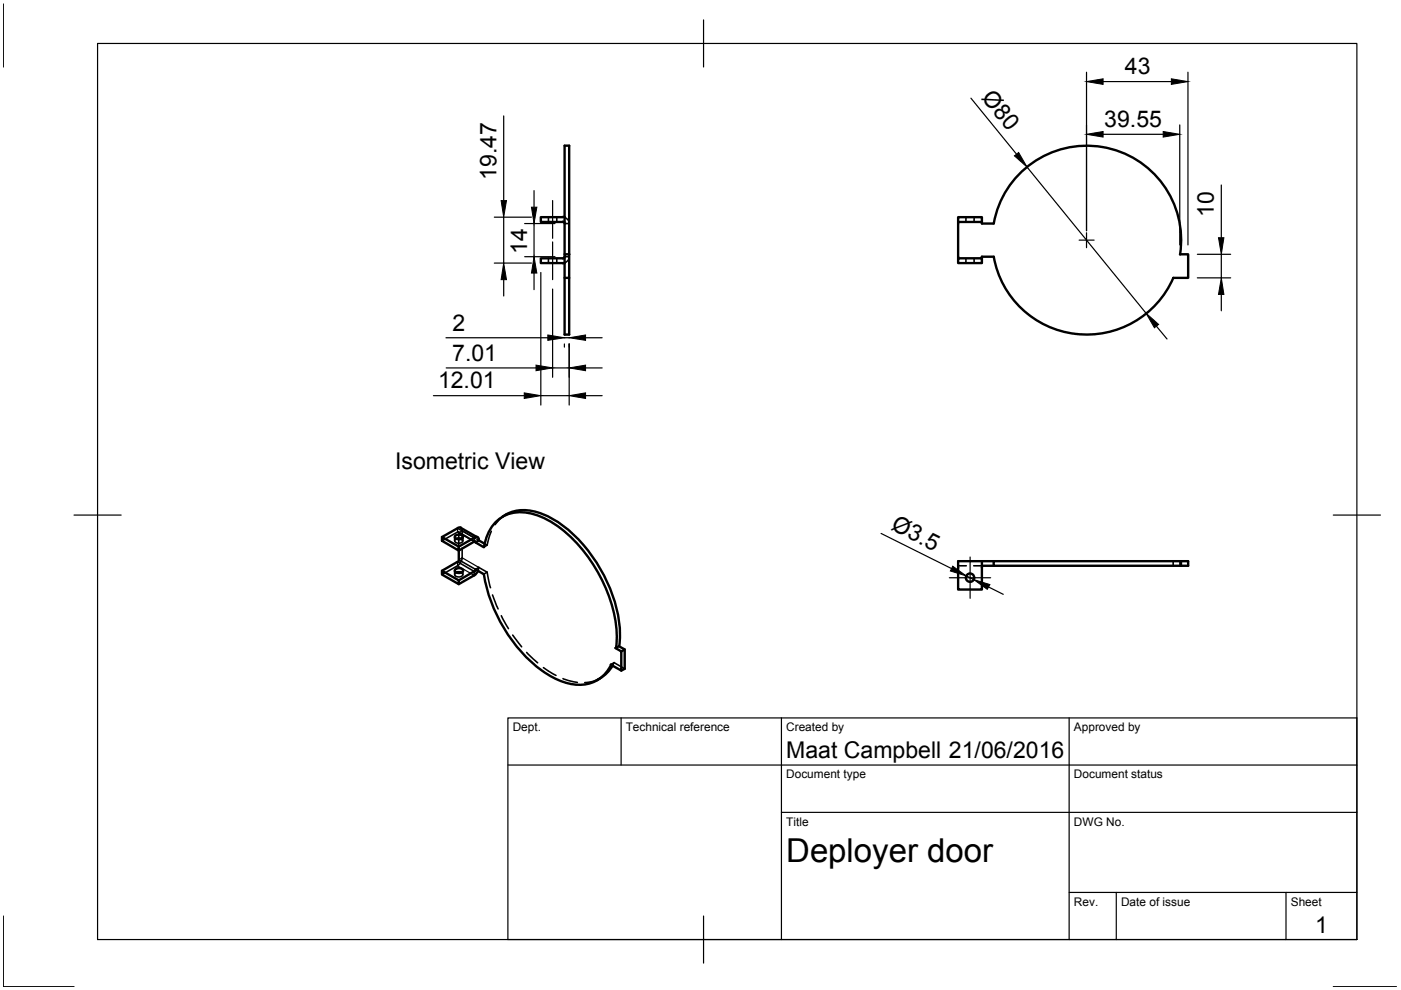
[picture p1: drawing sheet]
<svg xmlns="http://www.w3.org/2000/svg" width="297mm" height="210mm" viewBox="0 0 297 210" stroke-linecap="round" stroke-linejoin="round" font-family="sans-serif">
<!-- layer: MD_Visible -->
<g fill="none" stroke="#000" stroke-width=".51">
<path d="M119.3 54.8h-4.6v1h4.6M119.3 46h-4.6v1.1h4.6M119.3 47l.4 .2v.2M119.3 46h.5M119.7 53.9v-23h1v23M119.7 53.9h1v17h-1zM119.7 58.9h1M119.7 55.8h-.4M119.7 54.4l-.1 .3-.3 .1M203.1 47.1h5.1v.3h2.5a20 20 0 0 1 23-16.2 20 20 0 0 1 16.5 22.7M203.1 47.1v7.7M203.1 47.1v-1.1h5.1v1.1"/>
<path d="M208.2 54.8v1h-5.1v-1h5.1v-.4h2.5a20 20 0 0 0 17.4 16.4 20 20 0 0 0 20.7-11.9M250.2 53.9h1.7v5h-3.2M93.7 113.9l3.6 2v.8l-3.6-2zM96.5 113.7l.8-.3a.61 .61 0 0 1 .8 .6l-.8 .3a.61 .61 0 0 1-.8-.6zM96.8 114.2h1M97 119.1l-3.3 1.9M97 112l-3.3 1.9M97.3 114.2v.2M97.3 118.7l-.2 .5M97.7 111.9l3.5 2M97.7 111.9l-.7 .1M100.5 114.7l.3 .2"/>
<path d="M100.5 114.8l-3.2 1.9v2M100.5 114l-3.2 1.9M100.5 113.9a.6 .6 0 0 1 .7 0 .6 .6 0 0 1 .3 .6M102.6 116a8 8 0 0 1 6.9-7.4 15 15 0 0 1 10.7 4.5 32.2 32.2 0 0 1 10.6 21.3l-.2 3M102.7 115.3l-1.2-.7-.7 .4 1.8 1M107.2 109.1l-.7 .4M107.2 109.1a9.5 9.5 0 0 1 9.1 .4 30 30 0 0 1 13.3 16 23.7 23.7 0 0 1 1.7 11.5M208.2 119v6h-5.1v-6h7.6M208.2 120h2.5M250.4 119h-39.7v1h39.7M250.4 119h1.5v1h-1.5M250.4 119v1"/>
<path d="M93.7 121l3.6 2v.9l-3.6-2.1zM96.5 120.8l.8-.3a.67 .67 0 0 1 .8 .7l-.8 .3a.67 .67 0 0 1-.8-.7zM96.8 121.4h1M100.5 121.1l-3.2 1.9M100.8 120.7l1.8 1M100.9 120.7l-.3 .5M101.4 121l-.8 1-3.3 1.9M102.6 121.7a32.1 32.1 0 0 0 13.6 21.4 10.7 10.7 0 0 0 9.5 1.6 7.3 7.3 0 0 0 3.9-3.8M132.4 137.7l-.7 .4M127.2 143.8l-.7 .5M129.5 140.9l2.2 1.3v-4.1l-1.2-.7 .7-.4 1.2 .7v4.1l-.7 .4M129.9 141.1l-1.2 1.6-1.5 1.1"/>
<circle cx="205.7" cy="122.5" r=".89"/>
</g>
<!-- layer: MD_Hidden -->
<g fill="none" stroke="#000" stroke-width=".34">
<path d="M116.3 46v1.1M116.3 54.8v1M118.1 46v1.1M118.1 54.8v1M119.7 54.4h1a1.35 1.35 0 0 1-1 1.3M119.7 46.1a1.35 1.35 0 0 1 1 1.3h-1M204.8 46v1.1M204.8 54.8v1M206.5 46v1.1M206.5 54.8v1M96.4 113.9v.8M96.8 114.3l-.4 .3a.89 .89 0 0 0 .9 .6 .89 .89 0 0 0 .8-.6l-.3-.3"/>
<path d="M97.2 112.8l3.5 2M97.3 114.2v-1.3l-.2-.1-3.4 1.9M97.3 114.4v2.3M97.7 111.9l.3 .7v2M98 116.2l-.1 2.4-.3 .8-.6 .6-3.3 1.8M98.2 113.9v.8M102.7 115.3l.6 .3M104.2 112.6l-.9 3-.7 .4M107.2 109.1a7.4 7.4 0 0 0-2.2 2.1M203.1 120h1.8M206.4 120h1.8M248.7 119v1"/>
<path d="M250.2 119v1M96.4 121v.8M96.8 121.4l-.4 .3a.89 .89 0 0 0 .9 .6 .89 .89 0 0 0 .8-.6l-.3-.3M98.2 121v.8M101.5 120.3l-.2 .7M101.5 120.3l1.8 1M101.5 120.3l-.7 .4M103.3 121.3l.7 3.3M103.3 121.3l-.7 .4M104.4 126.1l1.2 3M106.3 130.5l1.5 2.8M108.7 134.6l1.9 2.5"/>
<path d="M111.7 138.3l2.3 2.2M115.2 141.5l2.7 1.7M119.4 143.9l1.2 .4 1.8 .4M127.2 143.8a6.6 6.6 0 0 1-3.2 .9M130.2 140.5l2.2 1.3M130.2 140.5l-.3 .6M130.2 140.5l-.7 .4"/>
</g>
<!-- layer: MD_Hidden Narrow -->
<path d="M97 112v.8l3.5 2-3.2-1.9 .7-.3 3.5 2M97 119.1v.9l3.5 2M97.3 118.7l.7-.4 3.5 2" fill="none" stroke="#000" stroke-width=".25"/>
<!-- layer: MD_Visible Narrow -->
<path d="M97 112l3.5 2v.8l.3 .2M97 119.1l3.5 2v.9M97.3 118.7l3.5 2" fill="none" stroke="#000" stroke-width=".34"/>
<!-- layer: BORDER -->
<path d="M.7 .8v13.4M20.7 9.2h267v190h-267zM149.2 4.2v10M15.7 109.2h10M282.7 109.2h10M.7 194.2v15h15M149.2 194.2v10M282.7 209.2h13.4" fill="none" stroke="#000" stroke-width=".25"/>
<!-- layer: TITLEBLOCK -->
<path d="M107.7 152.2h180v47h-180zM131.7 152.2v10M165.7 152.2v47M226.7 152.2v47M107.7 162.2h180M165.7 172.2h122M226.7 189.2h61M236.7 189.2v10M272.7 189.2v10" fill="none" stroke="#000" stroke-width=".25"/>
<!-- layer: Center Lines -->
<path d="M117.2 42.5v8M117.2 51.3v8M228.8 50.9h3.2M230.4 49.3v3.2M205.7 118.1v4.2M201.3 122.5h4.2M205.6 122.5h.2M205.7 122.4v.2M205.7 122.7v4.2M205.9 122.5h4.1" fill="none" stroke="#000" stroke-width=".25"/>
<!-- layer: 0 -->
<g fill="none" stroke="#000" stroke-width=".25">
<path d="M230.4 15.3v33.6M233.9 17.3h14.5M251.9 15.3v36.6M106.8 24.6v17.9M205.9 20.8l9.6 11.9M217.7 35.4l25.3 31M233.9 28.5h12.7M250.1 26.5v25.4M258.9 39.2v11.2M104.8 55.8h7.9M104.8 46h7.9M106.8 46v9.8"/>
<path d="M106.8 59.3v3.5M111.2 47.4h6.5M111.2 54.4h6.5M113.2 40.4v3.5M113.2 47.4v7M113.2 57.9v3.5M114.7 57.8v28.1M253.9 58.9h7M253.9 53.9h7M258.9 53.9v5M94.6 71.6h21.5M94.6 78h19.1"/>
<path d="M117.2 61.3v18.7M117.2 78h3.5M119.7 72.9v.7M119.7 71.6h1M120.7 72.9v13M124.1 71.6h3.6M124.1 78h3.6M245.2 69.2l2.2 2.7M258.9 62.4v3.5M91.9 83.9h19.3M114.7 83.9h6M124.1 83.9h3.6"/>
<path d="M186.8 113.1l14.9 7.5M204.9 122.1l1.5 .8M209.6 124.4l3.1 1.6"/>
</g>
<g fill="#000" stroke="#000" stroke-width=".21">
<path d="M230.4 17.3l3.5-.6v1.2zM248.4 16.7l3.5 .6-3.5 .6zM215.1 33l.9-.7 1.7 3.1zM230.4 28.5l3.5-.6v1.2zM246.6 27.9l3.5 .6-3.5 .6zM106.8 55.8l.6 3.5h-1.2zM106.2 42.5h1.2l-.6 3.5zM112.7 43.9h1.1l-.6 3.5zM113.2 54.4l.6 3.5h-1.1zM258.3 50.4h1.2l-.6 3.5zM113.7 77.4l3.5 .6-3.5 .6zM116.1 71l3.6 .6-3.6 .6z"/>
<path d="M120.7 71.6l3.4-.6v1.2zM120.7 78l3.4-.6v1.2zM243 66.4l2.6 2.4-.8 .7zM258.9 58.9l.6 3.5h-1.2zM111.2 83.3l3.5 .6-3.5 .6zM120.7 83.9l3.4-.6v1.2zM202 120l2.9 2.1-3.4-1zM206.4 122.9l3.5 1-.6 1.1z"/>
</g>
<text font-size="7" x="166.7" y="182.7">Deployer door</text>
<g font-size="4.9">
<text x="238.5" y="15.7">43</text>
<text x="208" y="20.8" transform="rotate(51 208 20.8)">Ø80</text>
<text x="234.1" y="26.9">39.55</text>
<text x="105.3" y="38.1" transform="rotate(-90 105.3 38.1)">19.47</text>
<text x="257.4" y="46" transform="rotate(-90 257.4 46)">10</text>
<text x="111.7" y="53.8" transform="rotate(-90 111.7 53.8)">14</text>
<text x="96" y="70.1">2</text>
<text x="95.9" y="76.4">7.01</text>
<text x="92.9" y="82.3">12.01</text>
<text x="83.8" y="99.5">Isometric View</text>
<text x="188.7" y="112.2" transform="rotate(27 188.7 112.2)">Ø3.5</text>
<text x="166.7" y="160.7">Maat Campbell 21/06/2016</text>
<text x="278.8" y="197.9">1</text>
</g>
<g font-size="2.5">
<text x="108.7" y="155">Dept.</text>
<text x="132.7" y="155">Technical reference</text>
<text x="166.7" y="155">Created by</text>
<text x="227.7" y="155">Approved by</text>
<text x="166.7" y="165">Document type</text>
<text x="227.7" y="165">Document status</text>
<text x="166.7" y="175">Title</text>
<text x="227.7" y="175">DWG No.</text>
<text x="227.7" y="192">Rev.</text>
<text x="237.7" y="192">Date of issue</text>
<text x="273.7" y="192">Sheet</text>
</g>
</svg>
